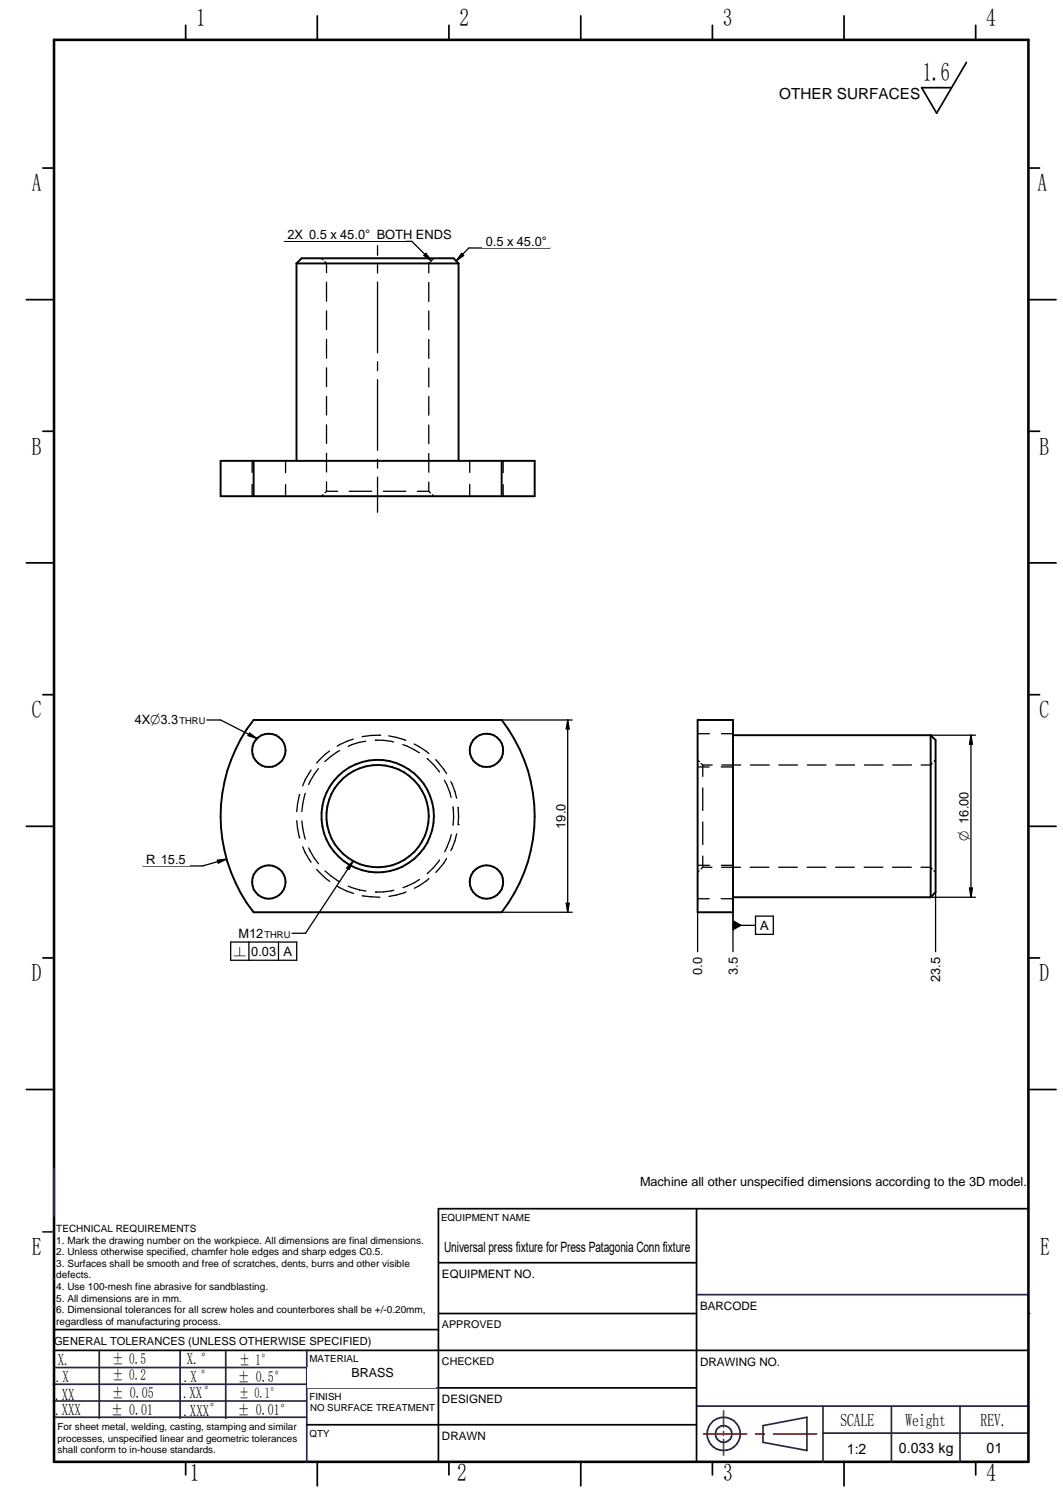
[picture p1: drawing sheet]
<svg xmlns="http://www.w3.org/2000/svg" width="210mm" height="297mm" viewBox="0 0 210 297" stroke-linecap="round" stroke-linejoin="round" font-family="sans-serif">
<g fill="none" stroke="#26264c" stroke-width=".34">
<path d="M8.5 243.3h2.2M10.5 252.6h.2M137.5 255.7h65.6M10.5 276.7h50M10.5 273.4h50M10.8 279.9h49.8M10.8 270.1h50M35.6 266.7v13.4M60.6 266.7v22M60.7 274.1h26M137.5 277.7h65.6M162.5 277.7v11"/>
<path d="M176 277.7v11M189.6 277.7v11M150.7 281.6l8.6-1.7v6.6l-8.6-1.6zM162.5 283h40.5"/>
</g>
<g fill="none" stroke="#000" stroke-width=".34">
<path d="M36.7 5v2.9M88.6 5v2.9M140.7 5v2.9M192.7 5v2.9M8.5 33.2h2.2M203.1 33.2h2.2M5.2 59.2h5.5M203.1 59.2h5.4M8.5 85.2h2.2M203.1 85.2h2.2M5.2 111.2h5.5M203.1 111.2h5.4"/>
<path d="M8.5 137.2h2.2M203.1 137.2h2.2M5.2 163.2h5.5M203.1 163.2h5.4M8.5 189.2h2.2M203.1 189.2h2.2M5.2 215.2h5.5M203.1 215.2h5.4M86.6 238.7v50M10.7 266.7h192.4M10.7 262.6h75.9M86.7 274.1h50.8"/>
<path d="M36.7 288.7v2.6M62.7 288.7v4.8M88.6 288.7v2.6M114.7 288.7v4.8M140.7 288.7v2.6M166.7 288.7v4.8M192.7 288.7v2.6"/>
</g>
<path d="M10.7 7.9h192.4v280.8h-192.4z" fill="none" stroke="#000" stroke-width=".51"/>
<path d="M142.9 278.7v3.2M138.9 283.2h8.5M142.9 282.7v.7M142.9 284.3v3.1M149.2 283.2h1.7M152.7 283.2h8.5" fill="none" stroke="#f00" stroke-width=".34"/>
<circle cx="10.6" cy="258.1" r=".17" fill="#26264c"/>
<g fill="none" stroke="#26264c" stroke-width=".34">
<path d="M10.7 230.8v9.4M19.6 266.7v13.4M44.6 266.7v13.4M60.5 266.7h.1"/>
<circle cx="142.9" cy="283.2" r="3.3"/>
<circle cx="142.9" cy="283.2" r="1.63"/>
</g>
<path d="M190.8 12.3l-5.8 10.1-3-5.1h5.9M86.6 238.7h116.5M86.7 259.4h50.8M86.7 249.4h50.8M86.6 281.4h50.9" fill="none" stroke="#000" stroke-width=".34"/>
<circle cx="203.1" cy="259.4" r=".17" fill="#000"/>
<g fill="#fff">
<path d="M137.9 271.4h64.4v6.1h-64.4z"/>
<path d="M189.9 283.9h13v4h-13z"/>
<path d="M86.9 254.9h50.2v4h-50.2z"/>
<path d="M60.7 270h25.3v4h-25.3z"/>
<path d="M87 244.3h50v4h-50z"/>
<path d="M60.8 277.1h25.2v4h-25.2z"/>
<path d="M176.4 284.1h13v4h-13z"/>
<path d="M162.7 284.1h13v4h-13z"/>
<path d="M137.9 260.4h64.5v6h-64.5z"/>
</g>
<path d="M62.7 3.1v4.8M114.7 3.1v4.8M166.7 3.1v4.8M137.5 238.7v50M60.6 281.4h26" fill="none" stroke="#000" stroke-width=".34"/>
<path d="M101.6 283.2h25.3v4h-25.3z" fill="#fff"/>
<g fill="none" stroke="#000" stroke-width=".38">
<path d="M58.5 52h32.1M58.5 52v39M58.5 52l1.1-1h30l1 1M90.6 52v39M43.6 91h62v7h-62zM50.1 91v7M99.1 91v7M50.1 142.2h49a30.9 30.9 0 0 1 0 38h-49a30.9 30.9 0 0 1 0-38zM137.8 142.2h6.9v38h-6.9zM144.7 145.2h39.1M183.8 145.2l.9 1v30l-.9 1M183.8 145.2v32"/>
<path d="M144.7 177.2h39.1"/>
<circle cx="53.1" cy="148.2" r="3.3"/>
<circle cx="96.1" cy="148.2" r="3.3"/>
<circle cx="53.1" cy="174.2" r="3.3"/>
<circle cx="74.6" cy="161.2" r="11.1"/>
<circle cx="74.6" cy="161.2" r="10.1"/>
<circle cx="96.1" cy="174.2" r="3.3"/>
</g>
<g fill="none" stroke="#000" stroke-width=".25">
<path d="M63.5 51l.3 .3M64.1 51.7l.4 .3v1.8M64.5 55.8v3.7M74.5 48.5v1.9M74.5 52.2v1.7M74.5 55.7v14M84.7 55.8v3.7M85 51.7l-.3 .3v1.9M85.7 51l-.4 .4M64.5 61.4v3.7M64.5 67v3.7M64.5 72.6v3.8"/>
<path d="M64.5 78.3v3.7M74.5 71.5v1.7M74.5 75v13.9M84.7 61.4v3.8M84.7 67.1v3.7M84.7 72.7v3.7M84.7 78.3v3.7M49.8 91v2.3M49.8 95.7v2.3M56.4 91v2.3M56.4 95.7v2.3M63.8 97.7l-.3 .3"/>
<path d="M64.5 97h2.2M64.5 97l-.3 .3M64.5 83.9v3.7M64.5 89.5v3.7M64.5 95.2v1.8M69 97h4.4M74.5 90.7v1.8M74.5 94.2v7M75.7 97h4.4M82.4 97h2.3M84.7 97l.3 .4M84.7 83.9v3.7"/>
<path d="M84.7 89.6v3.7M84.7 95.2v1.8M85.4 97.7l.3 .3M92.8 91v2.3M92.8 95.7v2.3M99.4 91v2.3M99.4 95.7v2.3M59.2 156.9l-.4 1.8-.2 1.6M60.3 156.7l-.5 2.1-.2 1.5M61.4 152.1l-1.2 2-.4 1.1M62.9 151.8l-.8 1.1-1.1 2M65.1 148.3l-.8 .6-1.8 1.8"/>
<path d="M67.1 148.3l-1.8 1.1-1.2 1M69.8 146l-1.3 .4-1.9 1M72.2 146.4l-1.2 .2-2.3 .8M74.1 146.2h.1M74.2 146.2h1.6l1.9 .4M75 145.2h.1M75 145.2l-3.5 .3M76.8 145.3l3.3 .9M79.5 147.1l.9 .3 2.4 1.3M81.8 146.9l2.9 1.9M84.3 149.8l1.3 1.2 1.2 1.5M86 150l2.2 2.8"/>
<path d="M87.8 154.1l1 2.4 .3 1M89 154.4l.8 1.9 .4 1.3M89.5 159.3l.1 1.9-.1 1.8M90.5 159.4v3.5M137.8 151.5h2.2M137.8 144.9h2.3M137.8 150.1l.3 .3M138.4 150.8l.4 .3M138.8 151.1v2.2M138.8 155.6v4.5M138.8 151.1h1.8M142.4 151.5h2.3"/>
<path d="M142.5 144.9h2.2M142.5 151.1h3.8M148.2 151.1h3.7M153.8 151.1h3.7M159.4 151.1h3.7M165.1 151.1h3.6M170.7 151.1h3.7M176.3 151.1h3.7M184.1 150.7l-.3 .4h-1.9M184.7 150.1l-.3 .3M58.6 162.1l.2 1.6 .4 1.8M59.6 162.1l.2 1.5 .5 2.1"/>
<path d="M59.8 167.3l.4 1.1 1.2 1.9M61 167.5l1.1 2 .8 1.1M62.5 171.7l1.8 1.8 .8 .6M64.2 172l1.1 1 1.8 1.2M66.6 175l1.9 1 1.3 .4M68.7 175l2.3 .8 1.3 .2M71.5 176.9l3.5 .3M74.2 176.2h.1M77.8 175.8l-2 .3-1.6 .1M80.2 176.1l-2 .7-1.4 .2M82.8 173.7l-1 .6-2.2 1M84.7 173.5l-1.9 1.4-1 .5"/>
<path d="M86.8 169.8l-1.2 1.6-1.2 1.2M88.2 169.5l-.6 1-1.5 1.8M89.1 164.8l-.3 1.1-1 2.3M90.2 164.7l-.4 1.4-.8 1.9M90.5 162.9h.1M137.8 177.5h2.2M137.8 170.9h2.3M138 172l-.2 .3M138.8 162.3v4.5M138.8 169.1v2.2M138.8 171.3l-.4 .3M138.8 171.3h1.8"/>
<path d="M142.4 177.5h2.3M142.5 170.9h2.2M142.5 171.3h3.7M148.1 171.3h3.7M153.8 171.3h3.6M159.4 171.3h3.7M165 171.3h3.7M170.6 171.3h3.7M176.2 171.3h3.8M181.9 171.3h1.9l.3 .3M184.4 172l.3 .3"/>
</g>
<path d="M46.5 182.5h11.2v3.6h-11.2z" fill="#fff"/>
<path d="M69.7 170.1l-.7 1.6-.5-.3zM69.7 170.1l-9.4 14.2h-2.6" fill="none" stroke="#000" stroke-width=".25"/>
<path d="M69.7 170.1l-.7 1.6-.5-.3z" fill="#000"/>
<path d="M26 140.4h14.9v3.6h-14.9z" fill="#fff"/>
<path d="M40.9 142.2h2.7l7.1 3.6M49.3 144.8l1.4 1-1.7-.5zM28.2 171h11.8" fill="none" stroke="#000" stroke-width=".25"/>
<path d="M49.3 144.8l1.4 1-1.7-.5z" fill="#000"/>
<path d="M28.2 168.4h9.1v2.5h-9.1z" fill="#fff"/>
<path d="M42.9 169.9l1.8-.2-1.6 .8zM44.7 169.7l-4.7 1.3M137.8 180.2v7.8" fill="none" stroke="#000" stroke-width=".25"/>
<path d="M42.9 169.9l1.8-.2-1.6 .8z" fill="#000"/>
<path d="M136.5 188.4h2.5v4.8h-2.5z" fill="#fff"/>
<path d="M144.7 180.2v7.8" fill="none" stroke="#000" stroke-width=".25"/>
<path d="M143.6 188.4h2.4v4.8h-2.4z" fill="#fff"/>
<path d="M184.7 176.2v11.8" fill="none" stroke="#000" stroke-width=".25"/>
<path d="M183.6 188.4h2.4v6.2h-2.4z" fill="#fff"/>
<path d="M183.8 145.2h8.8M183.8 177.2h8.8" fill="none" stroke="#000" stroke-width=".25"/>
<path d="M189.1 155.7h2.5v11h-2.5z" fill="#fff"/>
<path d="M99.1 142.2h13.9M191.7 145.2v32M191.7 145.2l.3 1.8h-.6zM191.4 175.4h.6l-.3 1.8zM99.1 180.2h13.9" fill="none" stroke="#000" stroke-width=".25"/>
<path d="M191.7 145.2l.3 1.8h-.6zM191.4 175.4h.6l-.3 1.8z" fill="#000"/>
<path d="M109.5 158.1h2.5v6.2h-2.5z" fill="#fff"/>
<path d="M56.1 47.7h25.2M112.1 142.2l.3 1.8h-.6zM112.1 142.2v38M111.8 178.4h.6l-.3 1.8z" fill="none" stroke="#000" stroke-width=".25"/>
<path d="M112.1 142.2l.3 1.8h-.6zM111.8 178.4h.6l-.3 1.8z" fill="#000"/>
<path d="M56.1 45.1h24v2.4h-24z" fill="#fff"/>
<path d="M81.3 47.7l3.9 3.8M84.1 50l1.1 1.5-1.5-1zM92.6 49h16" fill="none" stroke="#000" stroke-width=".25"/>
<path d="M84.1 50l1.1 1.5-1.5-1z" fill="#000"/>
<path d="M95.3 46.4h13.3v2.5h-13.3z" fill="#fff"/>
<path d="M91.1 50l.5 .5-1.5 1zM92.6 49l-2.5 2.5" fill="none" stroke="#000" stroke-width=".25"/>
<path d="M91.1 50l.5 .5-1.5 1z" fill="#000"/>
<path d="M149.2 180.9h3.5v3.6h-3.5z" fill="#fff"/>
<path d="M144.7 182.8h4.5M144.7 180.2v3.4M149.2 180.9h3.5v3.6h-3.5z" fill="none" stroke="#000" stroke-width=".25"/>
<path d="M144.7 181.7l1.9 1.1-1.9 1z" fill="#000"/>
<path d="M45.6 186.1h13v3.6h-13z" fill="#fff"/>
<path d="M45.6 186.1h13v3.6h-13zM49.1 186.1v3.6M55 186.1v3.6" fill="none" stroke="#000" stroke-width=".25"/>
<text font-size="5.1" x="182.2" y="16">1.6</text>
<g font-size="4.9">
<text x="38.7" y="5.2">1</text>
<text x="90.8" y="5.2">2</text>
<text x="142.7" y="5.2">3</text>
<text x="194.7" y="5.2">4</text>
<text x="6.3" y="37.8">A</text>
<text x="204.9" y="37.8">A</text>
<text x="6.3" y="89.8">B</text>
<text x="205.2" y="89.8">B</text>
<text x="6.3" y="141.8">C</text>
<text x="205.2" y="141.8">C</text>
<text x="6.3" y="193.8">D</text>
<text x="205.2" y="193.8">D</text>
<text x="6.3" y="247.9">E</text>
<text x="205.4" y="247.9">E</text>
<text x="37.5" y="292.5">1</text>
<text x="90.3" y="292.5">2</text>
<text x="142.8" y="292.5">3</text>
<text x="194.8" y="292.5">4</text>
</g>
<g font-size="3.6">
<text x="165.9" y="281.6">SCALE</text>
<text x="178.8" y="281.6">Weight</text>
<text x="193.6" y="281.6">REV.</text>
</g>
<g font-size="3.3">
<text x="11.4" y="269.7">X.</text>
<text x="36.9" y="269.4">X.°</text>
<text x="11" y="272.9">.X</text>
<text x="36.3" y="273">.X °</text>
<text x="10.9" y="276.4">.XX</text>
<text x="10.9" y="279.5">.XXX</text>
<text x="36.2" y="276">.XX°</text>
<text x="36.2" y="279.7">.XXX°</text>
</g>
<g font-size="3">
<text x="153.9" y="19.6">OTHER SURFACES</text>
<text x="22.2" y="269.3">± 0.5</text>
<text x="47.3" y="269.5">± 1°</text>
<text x="22.2" y="272.5">± 0.2</text>
<text x="47" y="273">± 0.5°</text>
<text x="22" y="279.4">± 0.01</text>
<text x="22.1" y="276.2">± 0.05</text>
<text x="46.9" y="279.4">± 0.01°</text>
</g>
<text font-size="2.9" x="47.2" y="276.2">± 0.1°</text>
<g font-size="2.8">
<text x="191.3" y="166" transform="rotate(-90 191.3 166)">O 16.00</text>
<text x="46.1" y="188.8">n</text>
<text x="87.7" y="247.4">Universal press fixture for Press Patagonia Conn fixture</text>
<text x="167.2" y="287.1">1:2</text>
<text x="177.5" y="287.1">0.033 kg</text>
<text x="194.8" y="286.9">01</text>
</g>
<g font-size="2.5">
<text x="56.8" y="47.2">2X 0.5 x 45.0° BOTH ENDS</text>
<text x="95.9" y="48.6">0.5 x 45.0°</text>
<text x="26.6" y="143.1">4XO3.3</text>
<text x="111.6" y="163.7" transform="rotate(-90 111.6 163.7)">19.0</text>
<text x="28.9" y="170.6">R 15.5</text>
<text x="47.1" y="185.2">M12</text>
<text x="150.1" y="183.6">A</text>
<text x="49.6" y="188.8">0.03 A</text>
<text x="138.6" y="192.6" transform="rotate(-90 138.6 192.6)">0.0</text>
<text x="145.7" y="192.6" transform="rotate(-90 145.7 192.6)">3.5</text>
<text x="185.7" y="194" transform="rotate(-90 185.7 194)">23.5</text>
<text x="126.4" y="234.2">Machine all other unspecified dimensions according to the 3D model.</text>
<text x="69.4" y="272">BRASS</text>
</g>
<g font-size="2.3">
<text x="87.3" y="252.4">EQUIPMENT NO.</text>
<text x="138.2" y="258.7">BARCODE</text>
<text x="138.2" y="269.7">DRAWING NO.</text>
<text x="87.3" y="277.1">DESIGNED</text>
<text x="87.3" y="284.4">DRAWN</text>
</g>
<text font-size="2.2" x="10.7" y="265.6">GENERAL TOLERANCES (UNLESS OTHERWISE SPECIFIED)</text>
<g font-size="2.1">
<text x="87.3" y="262.3">APPROVED</text>
<text x="87.3" y="269.5">CHECKED</text>
</g>
<g font-size="2">
<text x="11.1" y="243.3">TECHNICAL REQUIREMENTS</text>
<text x="11.1" y="245.6">1. Mark the drawing number on the workpiece. All dimensions are final dimensions.</text>
<text x="11.1" y="247.9">2. Unless otherwise specified, chamfer hole edges and sharp edges C0.5.</text>
<text x="11.1" y="250.2">3. Surfaces shall be smooth and free of scratches, dents, burrs and other visible</text>
<text x="11.1" y="252.5">defects.</text>
<text x="11.1" y="254.8">4. Use 100-mesh fine abrasive for sandblasting.</text>
<text x="11.1" y="257.1">5. All dimensions are in mm.</text>
<text x="11.1" y="259.4">6. Dimensional tolerances for all screw holes and counterbores shall be +/-0.20mm,</text>
<text x="11.1" y="261.6">regardless of manufacturing process.</text>
</g>
<g font-size="1.9">
<text x="52.2" y="185.2">THRU</text>
<text x="87.1" y="241.1">EQUIPMENT NAME</text>
<text x="61.1" y="269">MATERIAL</text>
<text x="61.1" y="276.4">FINISH</text>
<text x="61.2" y="278.8">NO SURFACE TREATMENT</text>
<text x="11.4" y="282.5">For sheet metal, welding, casting, stamping and similar</text>
<text x="11.4" y="284.7">processes, unspecified linear and geometric tolerances</text>
<text x="11.4" y="287">shall conform to in-house standards.</text>
<text x="61.1" y="283.7">QTY</text>
</g>
<text font-size="1.8" x="35.5" y="143.1">THRU</text>
</svg>
